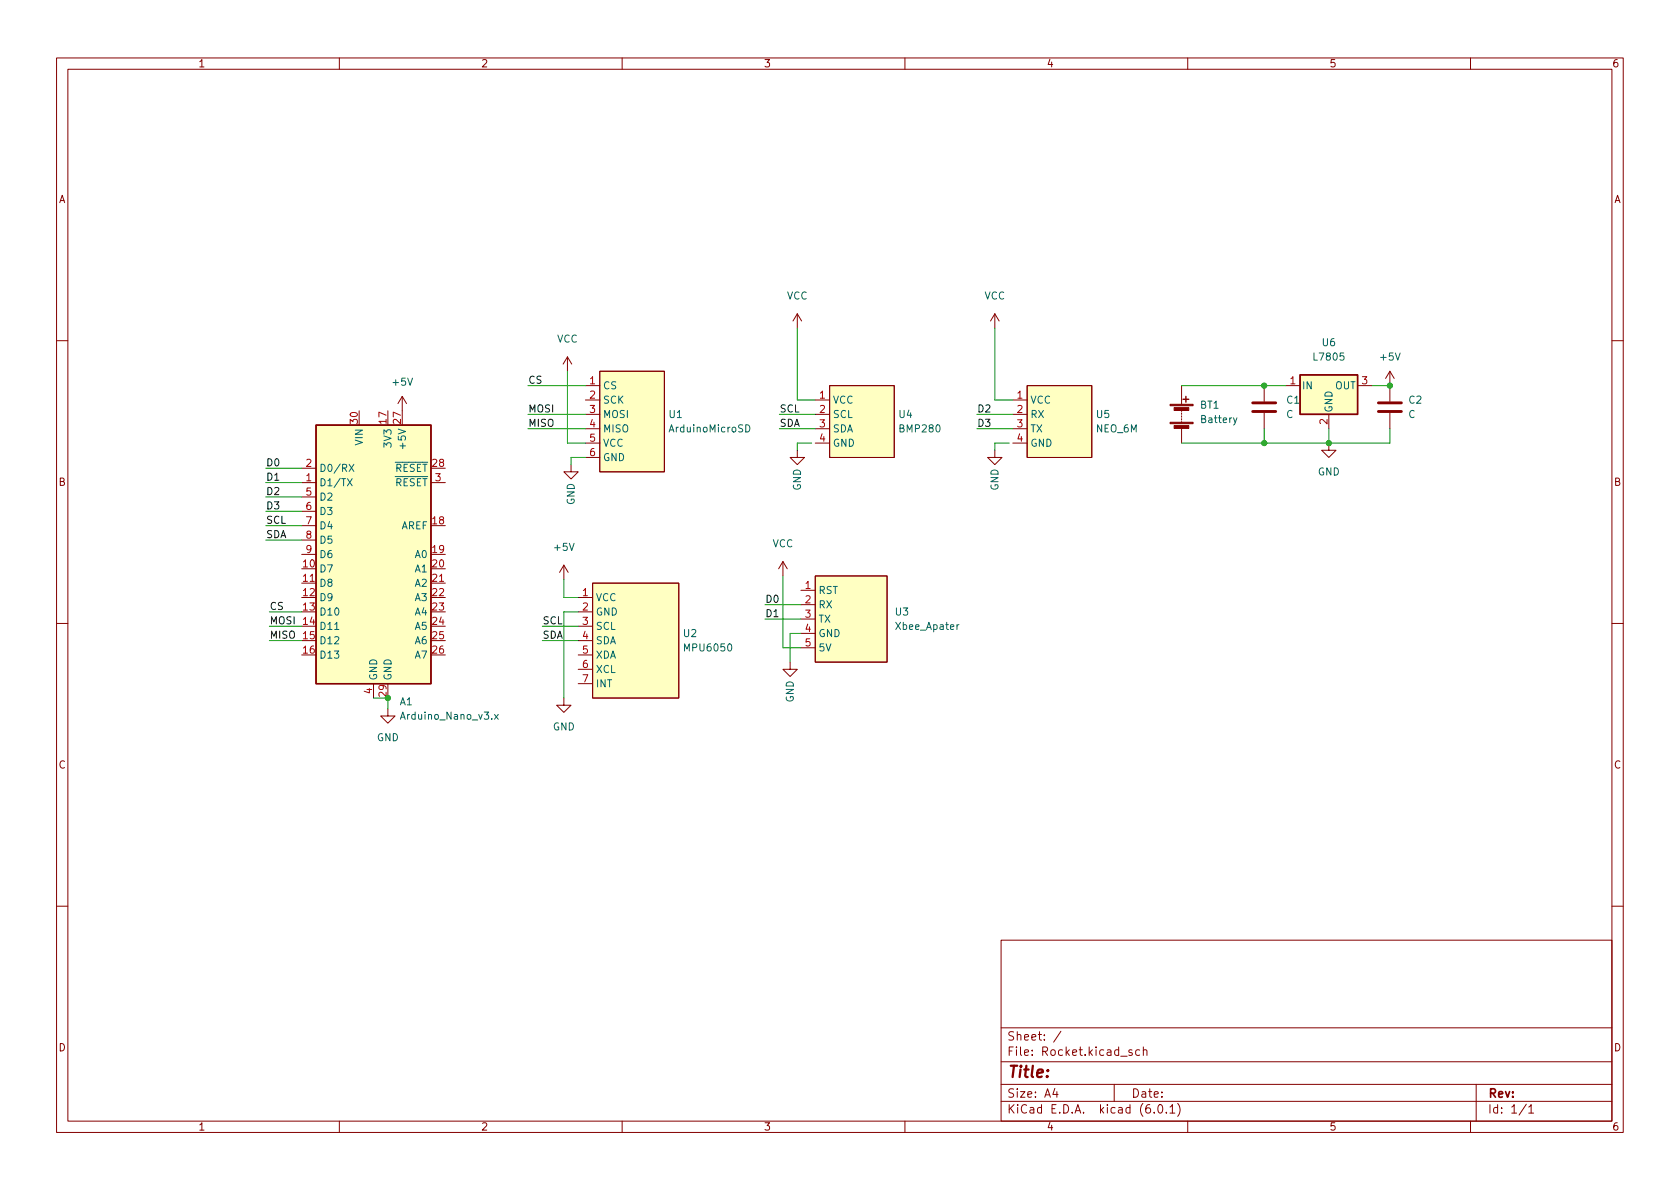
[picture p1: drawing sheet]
<svg xmlns="http://www.w3.org/2000/svg" width="297mm" height="210mm" viewBox="0 0 297 210" stroke-linecap="round" stroke-linejoin="round" font-family="sans-serif">
<g fill="none" stroke="#840000" stroke-width=".18">
<path d="M10 10.2h277v190.1h-277zM12 12.2h273v186.1h-273zM60 10.2v2M110 10.2v2M160 10.2v2M210 10.2v2M260 10.2v2M141 55.5l-.8 1.3M141 55.5v2.5M141 55.5l.7 1.3M175.9 55.5l-.8 1.3M175.9 55.5v2.5"/>
<path d="M175.9 55.5l.8 1.3M10 60.2h2M71.1 70.1l-.7 1.3M71.1 70.1v2.5M71.1 70.1l.8 1.3M100.3 63.1l-.7 1.3M100.3 63.1v2.6M100.3 63.1l.8 1.3M103.5 70.7h2.5M103.5 73.3h2.5M103.5 75.8h2.5M103.5 78.4h2.5"/>
<path d="M103.5 68.2h2.5M106 65.7h11.5v17.7h-11.5zM141 79.6v1.3h1.2l-1.2 1.3-1.3-1.3h1.3M144.1 70.7h2.6M144.1 73.3h2.6M144.1 75.8h2.6M144.1 78.4h2.6M146.7 68.2h11.4v12.7h-11.4zM175.9 79.6v1.3h1.3l-1.3 1.3-1.3-1.3h1.3M179.1 70.7h2.5M179.1 73.3h2.5M179.1 75.8h2.5"/>
<path d="M179.1 78.4h2.5M181.6 68.2h11.4v12.7h-11.4zM208.9 68.2v3.3M208.9 72.5v.3M208.9 73v.3M208.9 73.5v.3M208.9 74v.3M208.9 74.5v.3M208.9 75.8v2.6M223.5 68.2v2.8M223.5 73v2.8M227.3 68.2h2.6"/>
<path d="M234.9 78.4v1.2h1.3l-1.3 1.3-1.2-1.3h1.2M234.9 73.3v2.5M240 68.2h2.6M245.7 65.7v5.3M245.7 73v2.8M245.7 65.7l-.7 1.2M245.7 65.7l.8 1.2M285 60.2h2M53.3 85.3h2.6M53.3 82.8h2.6M53.3 87.9h2.6M53.3 90.4h2.6"/>
<path d="M53.3 93h2.6M53.3 95.5h2.6M53.3 98h2.6M76.2 85.3h2.5M99.7 99.9l-.8 1.3M99.7 99.9v2.6M99.7 99.9l.8 1.3M101 82.2v1.2h1.2l-1.2 1.3-1.3-1.3h1.3M103.5 80.9h2.5M138.4 99.3l-.7 1.3M138.4 99.3v2.5M138.4 99.3l.8 1.3"/>
<path d="M10 110.2h2M53.3 103.1h2.6M76.2 103.1h2.5M102.2 105.7h2.6M102.2 108.2h2.6M102.2 110.7h2.6M102.2 113.3h2.6M102.2 115.8h2.6M102.2 118.4h2.6M104.8 103.1h15.2v20.3h-15.2zM139.7 117.1v1.3h1.3l-1.3 1.2-1.3-1.2h1.3M141.6 104.4h2.5"/>
<path d="M141.6 106.9h2.5M141.6 109.5h2.5M141.6 112h2.5M141.6 114.5h2.5M144.1 101.8h12.7v15.3h-12.7zM285 110.2h2M66 120.9v2.5M68.6 125.3v1.3h1.2l-1.2 1.3-1.3-1.3h1.3M99.7 123.4v1.3h1.3l-1.3 1.3-1.3-1.3h1.3M102.2 120.9h2.6M10 160.2h2M177 166.3h108v32h-108z"/>
<path d="M285 160.2h2M60 198.3v2M110 198.3v2M160 198.3v2M177 194.8h108M177 191.8h108M177 187.8h108M177 181.8h108M186.5 192.5l-.4 1h1M186.9 193v1M187.6 182.4l-1.3 1.9M197 191.8v3"/>
<path d="M200.1 185.7l-.3-.1-.2 .2v.3l.5 .1v.4h-.5M201.5 185.7l-.4-.1-.3 .3v.4l.1 .3h.6M202.1 185.8l.3-.2 .3 .1 .1 .9M202.1 185.1v1.5M204.1 196.7v.1M204.9 195.4l.2-.1a.81 .81 0 0 1 .6 .7 .81 .81 0 0 1-.3 .8h-.2a.81 .81 0 0 1-.6-.6 .81 .81 0 0 1 .3-.8zM206.2 196.7v.1M206.9 195.8l.4-.5v1.5M206.9 196.8h.8M208.2 195.1a1.72 1.72 0 0 1 0 2.3M210 198.3v2M260 198.3v2"/>
<path d="M261 191.8v6.5M269.9 195.3l-1.3 1.9M270.3 195.8l.4-.5v1.5M270.3 196.8h.9"/>
</g>
<g fill="#ffffc2" stroke="#ffffc2" stroke-width=".18">
<path d="M144.1 101.8h12.7v15.3h-12.7z"/>
<path d="M55.9 75.2h20.3v45.7h-20.3z"/>
<path d="M104.8 103.1h15.2v20.3h-15.2z"/>
<path d="M181.6 68.2h11.4v12.7h-11.4z"/>
<path d="M229.9 66.3h10.1v7h-10.1z"/>
<path d="M146.7 68.2h11.4v12.7h-11.4z"/>
<path d="M106 65.7h11.5v17.7h-11.5z"/>
</g>
<path d="M131.9 75.1a.64 .64 0 0 1 .7 .7 .64 .64 0 0 1-.7 .6zM218.7 73.9l-.4 1.1-.2 .2M61.4 84.6l.9 1.3M61.7 82.1l.9 1.3M62.3 84.6l-.9 1.3M62.6 82.1l-.9 1.3M59.2 111.3h.7M169.6 110.5l-.4 .2M87.4 126.3l.7 .9M88.1 126.3l-.7 .9" fill="none" stroke="#006464" stroke-width=".18"/>
<path d="M55.9 75.2h20.3v45.7h-20.3zM209.2 70.6h1M209.7 70.1v1M229.9 66.3h10.1v7h-10.1z" fill="none" stroke="#840000" stroke-width=".25"/>
<path d="M221.5 72.8h4.1M221.5 71.2h4.1M243.7 72.8h4.1M243.7 71.2h4.1" fill="none" stroke="#840000" stroke-width=".51"/>
<g fill="#840000" stroke="#840000" stroke-width=".18">
<path d="M206.9 74.7h4v.2h-4z"/>
<path d="M206.9 71.5h4v.2h-4z"/>
<path d="M207.6 75.3h2.6v.5h-2.6z"/>
<path d="M207.6 72.1h2.6v.5h-2.6z"/>
</g>
<g fill="none" stroke="#009600" stroke-width=".18">
<path d="M141 58v12.7h3.1M175.9 58v12.7h3.2M93.3 75.8h10.2M93.3 73.3h10.2M93.3 68.2h10.2M100.3 65.7v12.7h3.2M137.8 75.8h6.3M137.8 73.3h6.3M143.5 78.4h-2.5v1.2M172.7 75.8h6.4M172.7 73.3h6.4M178.4 78.4h-2.5v1.2"/>
<path d="M208.9 68.2h18.4M223.5 75.8v2.6M234.9 75.8v2.6M242.6 68.2h3.1M245.7 75.8v2.6h-36.8M47 90.4h6.3M47 95.5h6.3M47 93h6.3M47 87.9h6.3M47 82.8h6.3M47 85.3h6.3M103.5 80.9h-2.5v1.3"/>
<path d="M47.6 110.7h5.7M47.6 113.3h5.7M47.6 108.2h5.7M95.9 110.7h6.3M95.9 113.3h6.3M99.7 102.5v3.2h2.5M102.2 108.2h-2.5v15.2M135.3 106.9h6.3M135.3 109.5h6.3M138.4 101.8v12.7h3.2M141.6 112h-1.9v5.1M66 123.4h2.6v1.9"/>
</g>
<g fill="#009600" stroke="#009600" stroke-width=".18">
<circle cx="68.6" cy="123.4" r=".46"/>
<circle cx="234.9" cy="78.4" r=".46"/>
<circle cx="223.5" cy="78.4" r=".46"/>
<circle cx="223.5" cy="68.2" r=".46"/>
<circle cx="245.7" cy="68.2" r=".46"/>
</g>
<text font-size="2.8" fill="#840000" x="178" y="190.6">Title:</text>
<g font-size="2.1" fill="#840000">
<text x="178" y="184">Sheet: /</text>
<text x="178" y="186.7">File: Rocket.kicad_sch</text>
<text x="178" y="196.9">KiCad E.D.A. kicad (6.0.1)</text>
<text x="178" y="194.1">Size: A4</text>
<text x="200" y="194.1">Date:</text>
<text x="263" y="194.1">Rev:</text>
<text x="263" y="196.9">Id: 1/1</text>
</g>
<g font-size="1.8" fill="#840000">
<text x="35" y="11.9">1</text>
<text x="85" y="11.9">2</text>
<text x="135" y="11.9">3</text>
<text x="185" y="11.9">4</text>
<text x="235" y="11.9">5</text>
<text x="285" y="11.9">6</text>
<text x="10.3" y="35.9">A</text>
<text x="285.3" y="35.9">A</text>
<text x="10.3" y="85.9">B</text>
<text x="285.3" y="85.9">B</text>
<text x="10.3" y="135.9">C</text>
<text x="285.3" y="135.9">C</text>
<text x="10.3" y="185.9">D</text>
<text x="285.3" y="185.9">D</text>
<text x="35" y="199.9">1</text>
<text x="85" y="199.9">2</text>
<text x="135" y="199.9">3</text>
<text x="185" y="199.9">4</text>
<text x="235" y="199.9">5</text>
<text x="285" y="199.9">6</text>
</g>
<g font-size="1.8" fill="#006464">
<text x="139.1" y="53">VCC</text>
<text x="174" y="53">VCC</text>
<text x="98.5" y="60.6">VCC</text>
<text x="232.4" y="63.7">L7805</text>
<text x="233.8" y="61.2">U6</text>
<text x="244.1" y="63.7">+5V</text>
<text x="69.5" y="68.2">+5V</text>
<text x="106.6" y="68.8">CS</text>
<text x="106.6" y="71.4">SCK</text>
<text x="147.2" y="71.4">VCC</text>
<text x="182.1" y="71.4">VCC</text>
<text x="227.5" y="71.4">C1</text>
<text x="230.1" y="68.8">IN</text>
<text x="236" y="68.8">OUT</text>
<text x="249.1" y="71.4">C2</text>
<text x="106.6" y="73.9">MOSI</text>
<text x="106.6" y="76.4">MISO</text>
<text x="118.3" y="73.9">U1</text>
<text x="118.5" y="76.4">ArduinoMicroSD</text>
<text x="147.2" y="73.9">SCL</text>
<text x="147.2" y="76.4">SDA</text>
<text x="159" y="73.9">U4</text>
<text x="159.2" y="76.4">BMP280</text>
<text x="182.1" y="73.9">RX</text>
<text x="182.1" y="76.4">TX</text>
<text x="193.8" y="76.4">NEO_6M</text>
<text x="193.9" y="73.9">U5</text>
<text x="212.2" y="72.3">BT1</text>
<text x="212.5" y="74.8">Battery</text>
<text x="227.4" y="73.9">C</text>
<text x="235.6" y="73" transform="rotate(-90 235.6 73)">GND</text>
<text x="249" y="73.9">C</text>
<text x="56.4" y="83.4">D0/RX</text>
<text x="64.1" y="78.6" transform="rotate(-90 64.1 78.6)">VIN</text>
<text x="68.4" y="83.4">~{RESET}</text>
<text x="69.2" y="78.8" transform="rotate(-90 69.2 78.8)">3V3</text>
<text x="71.8" y="78.9" transform="rotate(-90 71.8 78.9)">+5V</text>
<text x="106.6" y="79">VCC</text>
<text x="106.6" y="81.5">GND</text>
<text x="147.2" y="79">GND</text>
<text x="182.1" y="79">GND</text>
<text x="56.4" y="86">D1/TX</text>
<text x="56.4" y="88.5">D2</text>
<text x="68.4" y="86">~{RESET}</text>
<text x="101.6" y="89.3" transform="rotate(-90 101.6 89.3)">GND</text>
<text x="141.6" y="86.8" transform="rotate(-90 141.6 86.8)">GND</text>
<text x="176.5" y="86.8" transform="rotate(-90 176.5 86.8)">GND</text>
<text x="233" y="84.1">GND</text>
<text x="56.4" y="91.1">D3</text>
<text x="56.4" y="93.6">D4</text>
<text x="70.9" y="93.6">AREF</text>
<text x="56.4" y="101.2">D7</text>
<text x="56.4" y="96.1">D5</text>
<text x="56.4" y="98.7">D6</text>
<text x="73.4" y="98.7">A0</text>
<text x="73.4" y="101.2">A1</text>
<text x="98.1" y="97.4">+5V</text>
<text x="136.6" y="96.8">VCC</text>
<text x="56.4" y="103.8">D8</text>
<text x="56.4" y="106.3">D9</text>
<text x="73.4" y="103.8">A2</text>
<text x="73.4" y="106.3">A3</text>
<text x="105.3" y="106.3">VCC</text>
<text x="144.7" y="105">RST</text>
<text x="144.7" y="107.6">RX</text>
<text x="56.4" y="108.8">D10</text>
<text x="56.4" y="111.4">D11</text>
<text x="56.4" y="113.9">D12</text>
<text x="73.4" y="108.8">A4</text>
<text x="73.4" y="111.4">A5</text>
<text x="73.4" y="113.9">A6</text>
<text x="105.3" y="108.8">GND</text>
<text x="105.3" y="111.4">SCL</text>
<text x="105.3" y="113.9">SDA</text>
<text x="120.9" y="112.6">U2</text>
<text x="144.7" y="110.1">TX</text>
<text x="144.7" y="112.6">GND</text>
<text x="158.3" y="108.8">U3</text>
<text x="158.5" y="111.4">Xbee_Apater</text>
<text x="56.4" y="116.5">D13</text>
<text x="73.4" y="116.5">A7</text>
<text x="105.3" y="116.5">XDA</text>
<text x="105.3" y="119">XCL</text>
<text x="121.2" y="115.2">MPU6050</text>
<text x="144.7" y="115.2">5V</text>
<text x="66.7" y="120.4" transform="rotate(-90 66.7 120.4)">GND</text>
<text x="69.2" y="120.4" transform="rotate(-90 69.2 120.4)">GND</text>
<text x="70.7" y="124.7">A1</text>
<text x="105.3" y="121.5">INT</text>
<text x="140.3" y="124.2" transform="rotate(-90 140.3 124.2)">GND</text>
<text x="66.6" y="131.1">GND</text>
<text x="71.2" y="127.2">Arduino_Nano_v3.x</text>
<text x="97.7" y="129.2">GND</text>
</g>
<g font-size="1.8" fill="#0f0f0f">
<text x="93.3" y="67.8">CS</text>
<text x="93.3" y="75.5">MISO</text>
<text x="93.3" y="72.9">MOSI</text>
<text x="137.8" y="72.9">SCL</text>
<text x="137.8" y="75.5">SDA</text>
<text x="172.7" y="75.5">D3</text>
<text x="172.7" y="72.9">D2</text>
<text x="47" y="82.4">D0</text>
<text x="47" y="87.5">D2</text>
<text x="47" y="85">D1</text>
<text x="47" y="95.1">SDA</text>
<text x="47" y="92.6">SCL</text>
<text x="47" y="90.1">D3</text>
<text x="47.6" y="107.8">CS</text>
<text x="135.3" y="106.6">D0</text>
<text x="47.6" y="112.9">MISO</text>
<text x="47.6" y="110.4">MOSI</text>
<text x="95.9" y="110.4">SCL</text>
<text x="95.9" y="112.9">SDA</text>
<text x="135.3" y="109.1">D1</text>
</g>
<g font-size="1.8" fill="#a90000">
<text x="104.3" y="67.9">1</text>
<text x="104.3" y="70.5">2</text>
<text x="144.9" y="70.5">1</text>
<text x="179.8" y="70.5">1</text>
<text x="228.1" y="67.9">1</text>
<text x="240.8" y="67.9">3</text>
<text x="63.2" y="74.9" transform="rotate(-90 63.2 74.9)">30</text>
<text x="68.3" y="74.9" transform="rotate(-90 68.3 74.9)">17</text>
<text x="70.9" y="74.9" transform="rotate(-90 70.9 74.9)">27</text>
<text x="104.3" y="73">3</text>
<text x="104.3" y="75.6">4</text>
<text x="144.9" y="73">2</text>
<text x="144.9" y="75.6">3</text>
<text x="179.8" y="73">2</text>
<text x="179.8" y="75.6">3</text>
<text x="234.7" y="75" transform="rotate(-90 234.7 75)">2</text>
<text x="54.1" y="82.5">2</text>
<text x="76.5" y="82.5">28</text>
<text x="104.3" y="78.1">5</text>
<text x="104.3" y="80.6">6</text>
<text x="144.9" y="78.1">4</text>
<text x="179.8" y="78.1">4</text>
<text x="54.1" y="85.1">1</text>
<text x="54.1" y="87.6">5</text>
<text x="77" y="85.1">3</text>
<text x="54.1" y="90.2">6</text>
<text x="54.1" y="92.7">7</text>
<text x="54.1" y="95.2">8</text>
<text x="76.5" y="92.7">18</text>
<text x="53.6" y="100.3">10</text>
<text x="54.1" y="97.8">9</text>
<text x="76.5" y="97.8">19</text>
<text x="76.5" y="100.3">20</text>
<text x="53.6" y="102.9">11</text>
<text x="53.6" y="105.4">12</text>
<text x="53.6" y="107.9">13</text>
<text x="76.5" y="102.9">21</text>
<text x="76.5" y="105.4">22</text>
<text x="76.5" y="107.9">23</text>
<text x="103" y="105.4">1</text>
<text x="103" y="107.9">2</text>
<text x="142.4" y="104.1">1</text>
<text x="142.4" y="106.7">2</text>
<text x="53.6" y="110.5">14</text>
<text x="53.6" y="113">15</text>
<text x="76.5" y="110.5">24</text>
<text x="76.5" y="113">25</text>
<text x="103" y="110.5">3</text>
<text x="103" y="113">4</text>
<text x="142.4" y="109.2">3</text>
<text x="142.4" y="111.8">4</text>
<text x="53.6" y="115.6">16</text>
<text x="76.5" y="115.6">26</text>
<text x="103" y="115.6">5</text>
<text x="103" y="118.1">6</text>
<text x="142.4" y="114.3">5</text>
<text x="65.8" y="122.7" transform="rotate(-90 65.8 122.7)">4</text>
<text x="68.3" y="123.2" transform="rotate(-90 68.3 123.2)">29</text>
<text x="103" y="120.6">7</text>
</g>
</svg>
